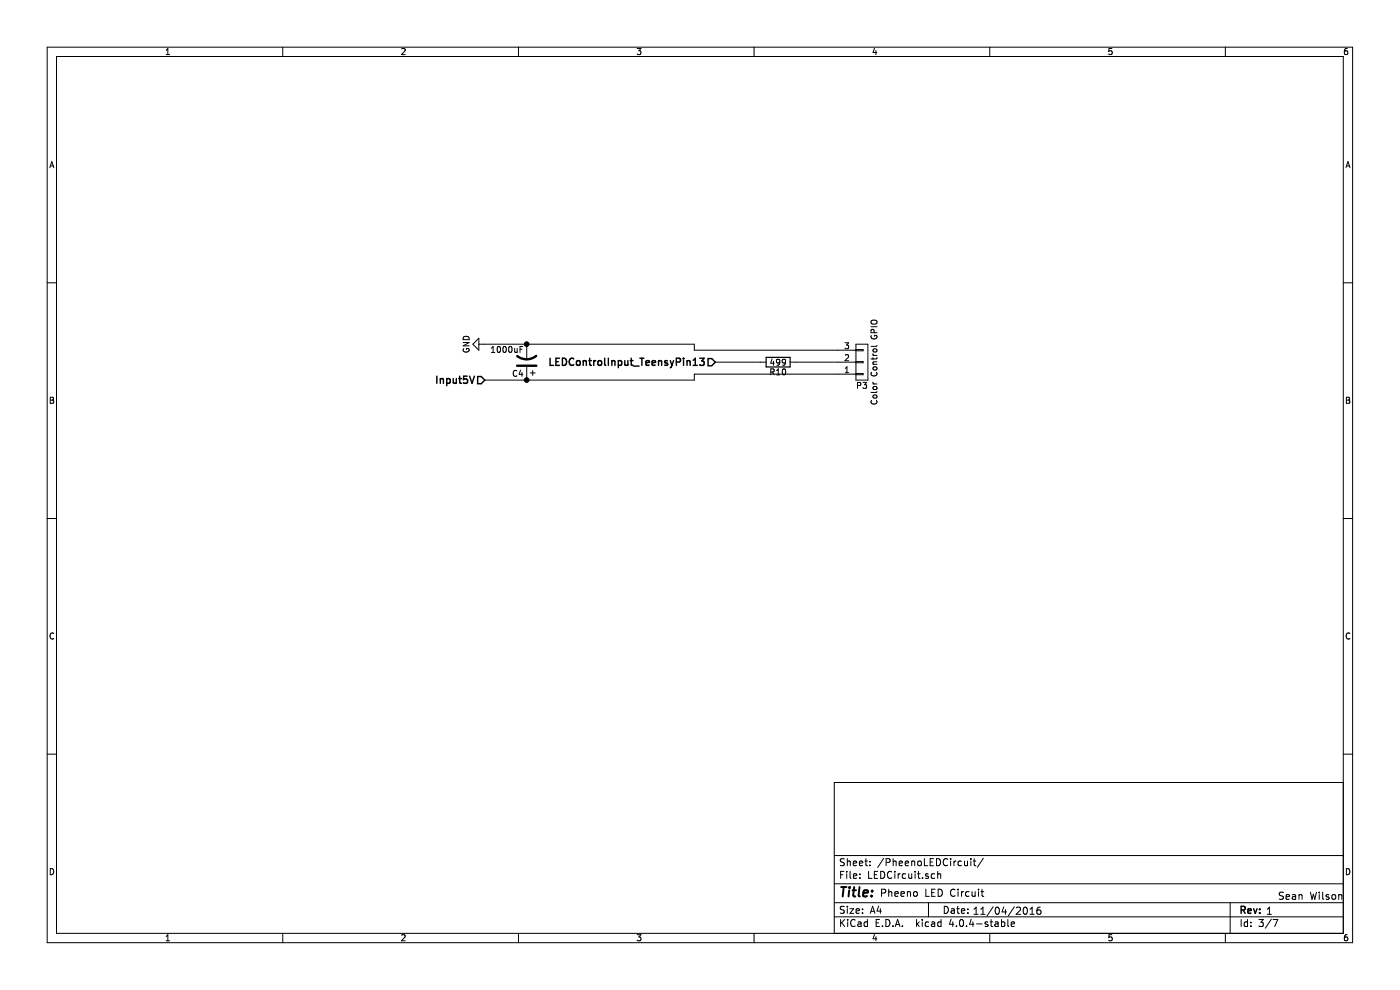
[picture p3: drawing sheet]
EESchema Schematic File Version 2
LIBS:power
LIBS:device
LIBS:transistors
LIBS:conn
LIBS:linear
LIBS:regul
LIBS:74xx
LIBS:cmos4000
LIBS:adc-dac
LIBS:memory
LIBS:xilinx
LIBS:microcontrollers
LIBS:dsp
LIBS:microchip
LIBS:analog_switches
LIBS:motorola
LIBS:texas
LIBS:intel
LIBS:audio
LIBS:interface
LIBS:digital-audio
LIBS:philips
LIBS:display
LIBS:cypress
LIBS:siliconi
LIBS:opto
LIBS:atmel
LIBS:contrib
LIBS:valves
LIBS:PheenoComponentsV1
LIBS:PheenoComponentsV2
LIBS:MainBoard-cache
EELAYER 25 0
EELAYER END
$Descr A4 11693 8268
encoding utf-8
Sheet 3 7
Title ""
Date ""
Rev ""
Comp ""
Comment1 ""
Comment2 ""
Comment3 ""
Comment4 ""
$EndDescr
$Comp
L CONN_01X03 P3
U 1 1
P 7200 3025
F 0 "P3" H 7200 3225 50  0000 C CNN
F 1 "Color Control GPIO" V 7300 3025 50  0000 C CNN
F 2 "Sockets_MOLEX_KK-System:Socket_MOLEX-KK-RM2-54mm_Lock_3pin_straight" H 7200 3025 50  0001 C CNN
F 3 "" H 7200 3025 50  0000 C CNN
	1    7200 3025
	1    0    0    1   
$EndComp
Text HLabel 4050 3175 0    60   Input ~ 12
Input5V
Text Notes 7350 7500 0    60   ~ 0
Pheeno LED Circuit\n
Text Notes 8125 7650 0    60   ~ 0
11/04/2016
Text Notes 10575 7650 0    60   ~ 0
1
Text Notes 10675 7525 0    60   ~ 0
Sean Wilson
Text HLabel 5975 3025 0    60   Input ~ 12
LEDControlInput_TeensyPin13
$Comp
L CP1 C4
U 1 1
P 4400 3025
F 0 "C4" H 4425 3125 50  0000 L CNN
F 1 "1000uF" H 4425 2925 50  0000 L CNN
F 2 "Capacitors_ThroughHole:C_Radial_D10_L25_P5" H 4400 3025 50  0001 C CNN
F 3 "" H 4400 3025 50  0000 C CNN
	1    4400 3025
	-1   0    0    1   
$EndComp
Wire Wire Line
	4050 3175 5800 3175
Wire Wire Line
	5800 3175 5800 3125
Wire Wire Line
	5800 3125 7000 3125
Connection ~ 4400 3175
$Comp
L GND #PWR014
U 1 1
P 4050 2875
F 0 "#PWR014" H 4050 2625 50  0001 C CNN
F 1 "GND" H 4050 2725 50  0000 C CNN
F 2 "" H 4050 2875 50  0000 C CNN
F 3 "" H 4050 2875 50  0000 C CNN
	1    4050 2875
	0    1    1    0   
$EndComp
Wire Wire Line
	4050 2875 5800 2875
Wire Wire Line
	5800 2875 5800 2925
Wire Wire Line
	5800 2925 7000 2925
Connection ~ 4400 2875
Wire Wire Line
	5975 3025 6350 3025
$Comp
L R R10
U 1 1
P 6500 3025
F 0 "R10" V 6580 3025 50  0000 C CNN
F 1 "499" V 6500 3025 50  0000 C CNN
F 2 "Resistors_ThroughHole:Resistor_Horizontal_RM7mm" V 6430 3025 50  0001 C CNN
F 3 "" H 6500 3025 50  0000 C CNN
	1    6500 3025
	0    1    1    0   
$EndComp
Wire Wire Line
	6650 3025 7000 3025
$EndSCHEMATC
